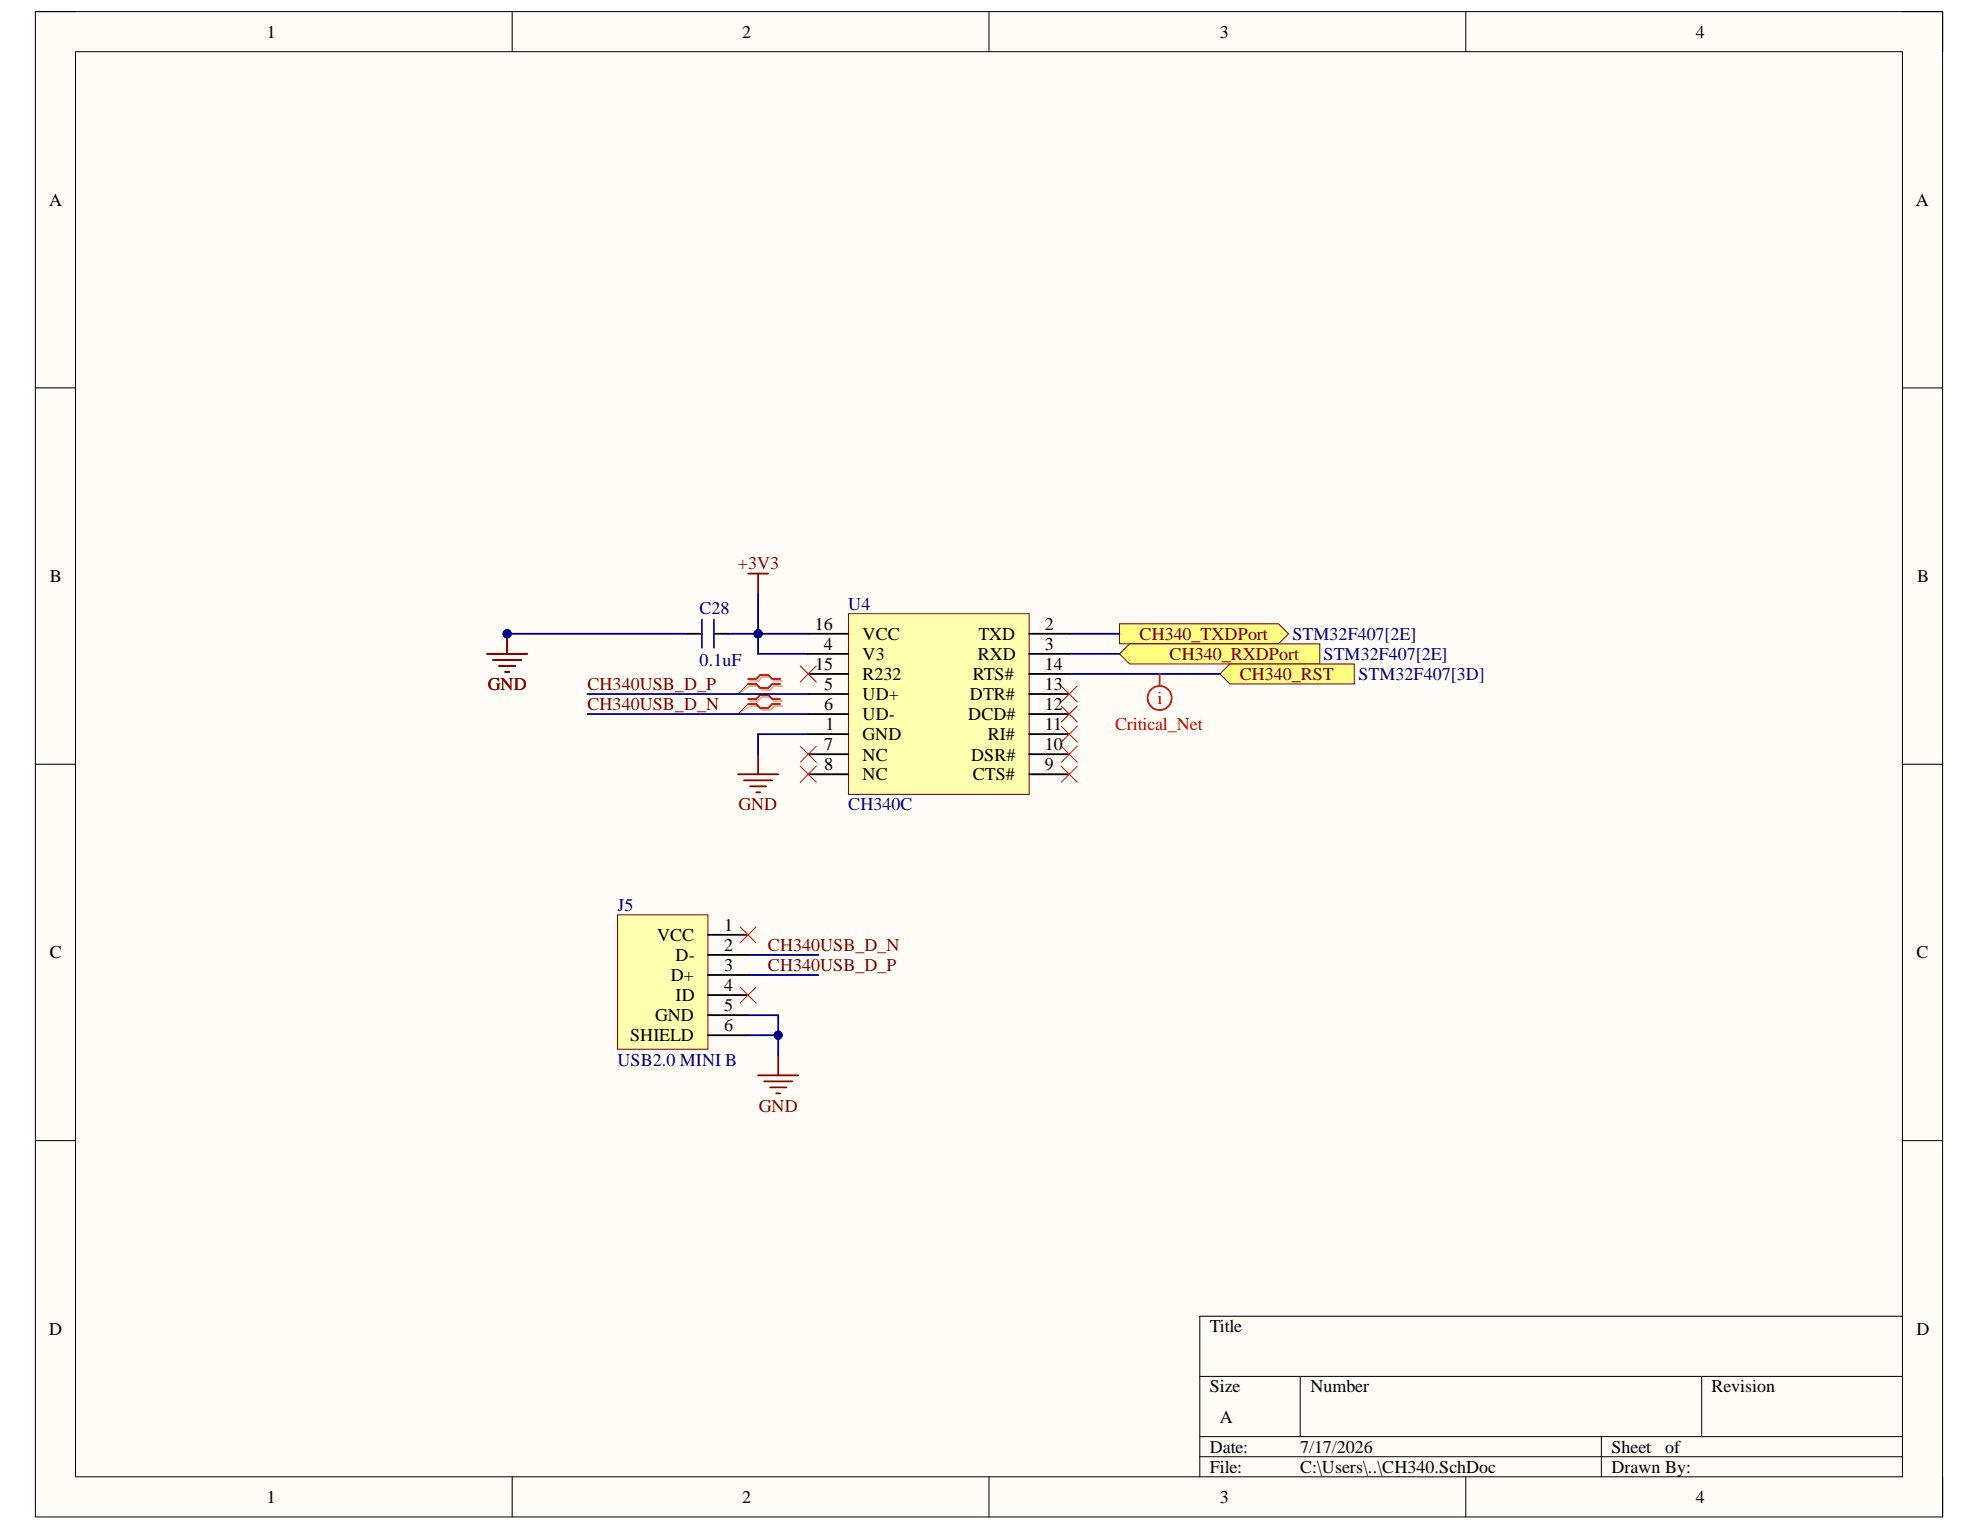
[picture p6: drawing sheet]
<svg xmlns="http://www.w3.org/2000/svg" width="279mm" height="216mm" viewBox="0 0 279 216" stroke-linecap="round" stroke-linejoin="round" font-family="sans-serif">
<path d="M5 1.6h269.1v212.5h-269.1z" fill-rule="evenodd" fill="#fffcf8"/>
<path d="M5 1.6h269.1v212.5h-269.1z" fill="none" stroke="#000" stroke-width=".14"/>
<path d="M10.7 7.3h257.8v201.1h-257.8z" fill-rule="evenodd" fill="#fffcf8"/>
<g fill="none" stroke="#000" stroke-width=".14">
<path d="M5 1.6h5.7M10.7 7.3h257.8v201.1h-257.8zM72.3 1.6v5.7M139.6 1.6v5.7M206.8 1.6v5.7M268.5 1.6h5.6v5.7M5 54.7h5.7M268.5 54.7h5.6M5 107.8h5.7M268.5 107.8h5.6M5 161h5.7M268.5 161h5.6"/>
<path d="M169.3 194.2h99.2M183.5 194.2v8.5M240.1 194.2v8.5M268.5 185.7h-99.2v22.7M72.3 208.4v5.7M139.6 208.4v5.7M169.3 202.7h99.2M169.3 205.6h99.2M206.8 208.4v5.7M226 202.7v5.7M274.1 208.4v5.7"/>
</g>
<path d="M119.7 86.6h25.5v25.5h-25.5z" fill-rule="evenodd" fill="#ffffb0"/>
<path d="M119.7 86.6h25.5v25.5h-25.5z" fill="none" stroke="#800000" stroke-width=".14"/>
<g fill="none" stroke="#000" stroke-width=".25">
<path d="M97.1 89.4h1.9M100.7 89.4h2M114.1 89.4h5.6M114.1 92.3h5.6M114.1 97.9h5.6M114.1 95.1h5.6M145.2 89.4h5.7M145.2 92.3h5.7M145.2 97.9h5.7M145.2 95.1h5.7M114.1 103.6h5.6M114.1 100.8h5.6"/>
<path d="M114.1 106.4h5.6M114.1 109.3h5.6M145.2 103.6h5.7M145.2 100.8h5.7M145.2 106.4h5.7M145.2 109.3h5.7"/>
</g>
<path d="M99 87.5v3.9M100.7 87.5v3.9" fill="none" stroke="#00f" stroke-width=".25"/>
<path d="M68.7 92.3h5.7M69.6 93.1h3.9M70.4 94h2.3M71.3 94.8h.6M71.6 89.4v2.9" fill="none" stroke="#800000" stroke-width=".25"/>
<circle cx="71.6" cy="89.4" r=".57" fill="#000080"/>
<circle cx="71.6" cy="89.4" r=".57" fill="none" stroke="#000080" stroke-width=".14"/>
<path d="M68.7 92.3h5.7M69.6 93.1h3.9M70.4 94h2.3M71.3 94.8h.6M71.6 89.4v2.9" fill="none" stroke="#800000" stroke-width=".25"/>
<circle cx="71.6" cy="89.4" r=".57" fill="#000080"/>
<circle cx="71.6" cy="89.4" r=".57" fill="none" stroke="#000080" stroke-width=".14"/>
<path d="M105.6 80.9h2.8M107 80.9v2.9M104.1 109.3h5.7M105 110.1h4M105.8 111h2.3M106.7 111.8h.6M107 106.4v2.9" fill="none" stroke="#800000" stroke-width=".25"/>
<path d="M158 88h22.4l1.4 1.4-1.4 1.5h-22.4z" fill-rule="evenodd" fill="#ffff80"/>
<path d="M158 88h22.4l1.4 1.4-1.4 1.5h-22.4z" fill="none" stroke="#800000" stroke-width=".14"/>
<path d="M158 92.3l1.4-1.4h26.8v2.8h-26.8z" fill-rule="evenodd" fill="#ffff80"/>
<path d="M158 92.3l1.4-1.4h26.8v2.8h-26.8z" fill="none" stroke="#800000" stroke-width=".14"/>
<path d="M172.1 95.1l1.5-1.4h17.5v2.8h-17.5z" fill-rule="evenodd" fill="#ffff80"/>
<path d="M172.1 95.1l1.5-1.4h17.5v2.8h-17.5z" fill="none" stroke="#800000" stroke-width=".14"/>
<g fill="none" stroke="#f00" stroke-width=".14">
<path d="M112.9 94l2.3 2.2M115.2 94l-2.3 2.2M149.8 96.8l2.2 2.3M149.8 99.6l2.2 2.3M152 96.8l-2.2 2.3M152 99.6l-2.2 2.3M112.9 105.3l2.3 2.3M112.9 108.1l2.3 2.3M115.2 105.3l-2.3 2.3M115.2 108.1l-2.3 2.3M149.8 102.5l2.2 2.2M149.8 105.3l2.2 2.3"/>
<path d="M149.8 108.1l2.2 2.3M152 102.5l-2.2 2.2M152 105.3l-2.2 2.3M152 108.1l-2.2 2.3"/>
</g>
<path d="M87.1 129.1h12.8v19h-12.8z" fill-rule="evenodd" fill="#ffffb0"/>
<path d="M87.1 129.1h12.8v19h-12.8z" fill="none" stroke="#800000" stroke-width=".14"/>
<path d="M99.9 131.9h5.7M99.9 134.7h5.7M99.9 137.6h5.7M99.9 140.4h5.7M99.9 143.2h5.7M99.9 146.1h5.7" fill="none" stroke="#000" stroke-width=".25"/>
<path d="M107 151.7h5.6M107.8 152.6h4M108.7 153.4h2.2M109.5 154.3h.6M109.8 148.9v2.8" fill="none" stroke="#800000" stroke-width=".25"/>
<path d="M105.6 96.5l-1.5 1.4M105.6 99.3l-1.5 1.5M104.4 139.3l2.3 2.2M104.4 130.8l2.3 2.3M106.7 139.3l-2.3 2.2M106.7 130.8l-2.3 2.3" fill="none" stroke="#f00" stroke-width=".14"/>
<path d="M105.8 96.1h1.2l.5-.6h1.2l.5 .6h1.2M105.8 96.8h1.2l.5 .6h1.2l.5-.6h1.2M105.8 98.9h1.2l.5-.5h1.2l.5 .5h1.2M105.8 99.6h1.2l.5 .6h1.2l.5-.6h1.2" fill="none" stroke="#d0a19e" stroke-width=".25"/>
<path d="M105.8 96.8l-1.7 1.1M105.8 99.6l-1.7 1.2" fill="none" stroke="#d0a19e" stroke-width=".14"/>
<path d="M105.6 95.8h1.1l.6-.6h1.1l.6 .6h1.1M105.6 96.5h1.1l.6 .6h1.1l.6-.6h1.1M105.6 98.6h1.1l.6-.5h1.1l.6 .5h1.1M105.6 99.3h1.1l.6 .6h1.1l.6-.6h1.1" fill="none" stroke="#f00" stroke-width=".25"/>
<path d="M71.6 89.4h25.5" fill="none" stroke="#000080" stroke-width=".25"/>
<circle cx="71.6" cy="89.4" r=".57" fill="#000080"/>
<circle cx="71.6" cy="89.4" r=".57" fill="none" stroke="#000080" stroke-width=".14"/>
<path d="M102.7 89.4h11.4" fill="none" stroke="#000080" stroke-width=".25"/>
<circle cx="107" cy="89.4" r=".57" fill="#000080"/>
<circle cx="107" cy="89.4" r=".57" fill="none" stroke="#000080" stroke-width=".14"/>
<path d="M107 83.8v5.6" fill="none" stroke="#000080" stroke-width=".25"/>
<circle cx="107" cy="89.4" r=".57" fill="#000080"/>
<circle cx="107" cy="89.4" r=".57" fill="none" stroke="#000080" stroke-width=".14"/>
<path d="M107 89.4v2.9h7.1" fill="none" stroke="#000080" stroke-width=".25"/>
<circle cx="107" cy="89.4" r=".57" fill="#000080"/>
<circle cx="107" cy="89.4" r=".57" fill="none" stroke="#000080" stroke-width=".14"/>
<path d="M150.9 89.4h7.1M150.9 92.3h7.1M150.9 95.1h21.2M114.1 103.6h-7.1v2.8M105.6 146.1h4.2v2.8" fill="none" stroke="#000080" stroke-width=".25"/>
<circle cx="109.8" cy="146.1" r=".57" fill="#000080"/>
<circle cx="109.8" cy="146.1" r=".57" fill="none" stroke="#000080" stroke-width=".14"/>
<path d="M105.6 143.2h4.2v2.9" fill="none" stroke="#000080" stroke-width=".25"/>
<circle cx="109.8" cy="146.1" r=".57" fill="#000080"/>
<circle cx="109.8" cy="146.1" r=".57" fill="none" stroke="#000080" stroke-width=".14"/>
<path d="M82.9 97.9h31.2M82.9 100.8h31.2M105.6 137.6h9.9M105.6 134.7h9.9" fill="none" stroke="#000080" stroke-width=".25"/>
<g fill="none" stroke="#f00" stroke-width=".25">
<path d="M163.6 95.1v1.7"/>
<circle cx="163.6" cy="98.5" r="1.7"/>
</g>
<g font-size="2.5">
<text x="37.6" y="5.3">1</text>
<text x="104.7" y="5.3">2</text>
<text x="172.1" y="5.3">3</text>
<text x="239.3" y="5.3">4</text>
<text x="6.9" y="29">A</text>
<text x="270.4" y="29">A</text>
<text x="7" y="82.1">B</text>
<text x="270.5" y="82.1">B</text>
<text x="115" y="88.9">16</text>
<text x="147.4" y="88.9">2</text>
<text x="115" y="94.6">15</text>
<text x="116.2" y="91.7">4</text>
<text x="121.7" y="93.1">V3</text>
<text x="121.7" y="96">R232</text>
<text x="121.7" y="90.3">VCC</text>
<text x="137.3" y="96">RTS#</text>
<text x="138" y="93.1">RXD</text>
<text x="138.1" y="90.3">TXD</text>
<text x="147.4" y="91.7">3</text>
<text x="147.4" y="94.6">14</text>
<text x="116.3" y="97.3">5</text>
<text x="116.3" y="100.2">6</text>
<text x="121.7" y="98.8">UD+</text>
<text x="121.7" y="101.7">UD-</text>
<text x="136.6" y="101.7">DCD#</text>
<text x="136.9" y="98.8">DTR#</text>
<text x="147.4" y="100.2">12</text>
<text x="147.4" y="97.3">13</text>
<text x="116.3" y="105.9">7</text>
<text x="116.5" y="103">1</text>
<text x="121.7" y="104.5">GND</text>
<text x="121.7" y="107.3">NC</text>
<text x="137" y="107.3">DSR#</text>
<text x="139.4" y="104.5">RI#</text>
<text x="147.4" y="105.9">10</text>
<text x="147.4" y="103">11</text>
<text x="116.3" y="108.7">8</text>
<text x="121.7" y="110.1">NC</text>
<text x="137.3" y="110.1">CTS#</text>
<text x="147.4" y="108.7">9</text>
<text x="102.2" y="131.3">1</text>
<text x="7" y="135.2">C</text>
<text x="92.7" y="132.8">VCC</text>
<text x="95.3" y="135.6">D-</text>
<text x="102.2" y="134.2">2</text>
<text x="102.2" y="137">3</text>
<text x="270.4" y="135.2">C</text>
<text x="94.7" y="138.4">D+</text>
<text x="95.3" y="141.2">ID</text>
<text x="102.2" y="139.9">4</text>
<text x="102.2" y="142.7">5</text>
<text x="88.9" y="146.9">SHIELD</text>
<text x="92.5" y="144.1">GND</text>
<text x="102.2" y="145.6">6</text>
<text x="6.9" y="188.3">D</text>
<text x="170.7" y="188">Title</text>
<text x="270.4" y="188.3">D</text>
<text x="170.7" y="196.5">Size</text>
<text x="184.9" y="196.5">Number</text>
<text x="241.5" y="196.5">Revision</text>
<text x="172.1" y="200.8">A</text>
<text x="170.7" y="205">Date:</text>
<text x="170.7" y="207.8">File:</text>
<text x="183.5" y="205">7/17/2026</text>
<text x="183.5" y="207.8">C:\Users\..\CH340.SchDoc</text>
<text x="227.4" y="205">Sheet</text>
<text x="227.4" y="207.8">Drawn By:</text>
<text x="235" y="205">of</text>
<text x="37.6" y="212.1">1</text>
<text x="104.7" y="212.1">2</text>
<text x="172.1" y="212.1">3</text>
<text x="239.3" y="212.1">4</text>
</g>
<g font-size="2.5" fill="#800000">
<text x="104.1" y="80.3">+3V3</text>
<text x="160.8" y="90.3">CH340_TXDPort</text>
<text x="165" y="93.1">CH340_RXDPort</text>
<text x="174.9" y="96">CH340_RST</text>
<text x="68.9" y="97.3">GND</text>
<text x="82.9" y="97.3">CH340USB_D_P</text>
<text x="82.9" y="100.2">CH340USB_D_N</text>
<text x="104.2" y="114.3">GND</text>
<text x="108.4" y="137">CH340USB_D_P</text>
<text x="108.4" y="134.2">CH340USB_D_N</text>
<text x="107.1" y="156.9">GND</text>
</g>
<g font-size="2.5" fill="#000080">
<text x="98.7" y="86.6">C28</text>
<text x="119.7" y="86">U4</text>
<text x="98.7" y="94">0.1uF</text>
<text x="182.4" y="90.3">STM32F407[2E]</text>
<text x="186.8" y="93.1">STM32F407[2E]</text>
<text x="191.7" y="96">STM32F407[3D]</text>
<text x="119.7" y="114.3">CH340C</text>
<text x="87.1" y="128.6">J5</text>
<text x="87.1" y="150.4">USB2.0 MINI B</text>
</g>
<g font-size="2.5" fill="#f00">
<text x="163.3" y="99.4">i</text>
<text x="157.3" y="103">Critical_Net</text>
</g>
</svg>
